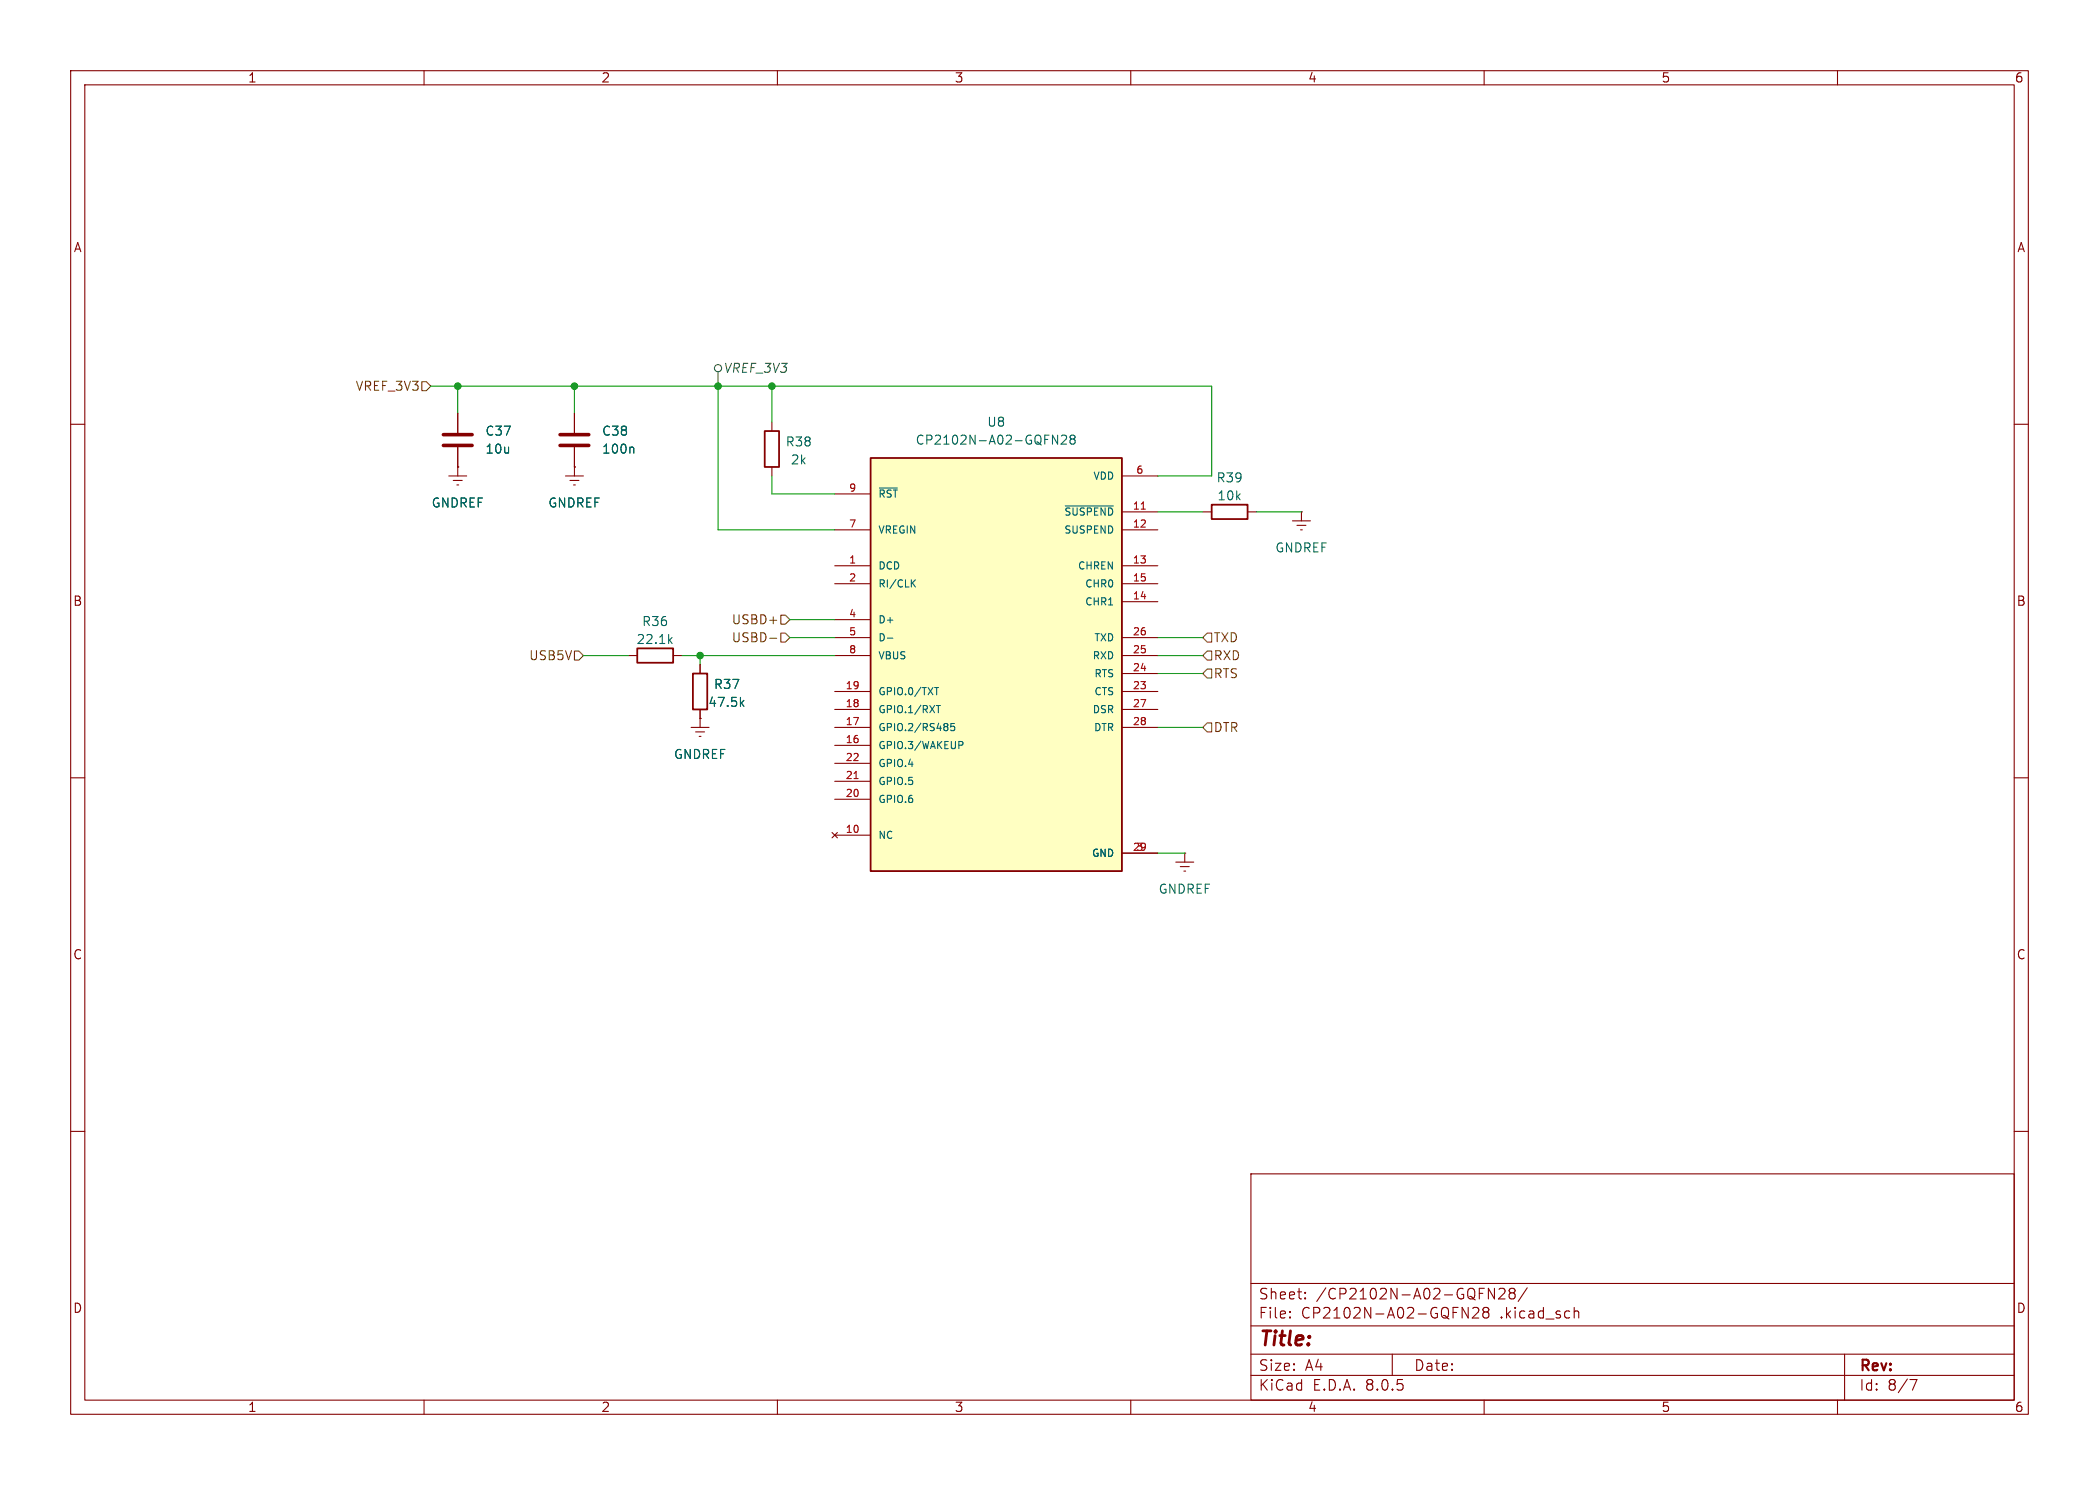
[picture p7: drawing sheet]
<svg xmlns="http://www.w3.org/2000/svg" width="297mm" height="210mm" viewBox="0 0 297 210" stroke-linecap="round" stroke-linejoin="round" font-family="sans-serif">
<g fill="none" stroke="#840000" stroke-width=".15">
<path d="M10 10h277v190h-277zM12 12h273v186h-273zM60 10v2M110 10v2M160 10v2M210 10v2M260 10v2M10 60h2M285 60h2M182.9 73.7h2.5M183.5 74.3h1.3M184 74.9h.3"/>
<path d="M184.1 72.4h.1M184.1 72.4v1.3M10 110h2M285 110h2M10 160h2M285 160h2M177 166h108v32h-108zM60 198v2M110 198v2M160 198v2M177 194.5h108M177 191.5h108"/>
<path d="M177 187.5h108M177 181.5h108M182.5 186.3h.1l-.1 .1M182.5 186.3v.1M182.5 185.5v.1M182.5 185.5h.1l-.1 .1M184.7 183.6v.1M184.7 183.6h-.1l.1 .1M184.7 182.8v.1M184.7 182.8h-.1l.1 .1M197 191.5v3M206.9 184.9l.8 1.5v-1.5"/>
<path d="M208.4 185l.2-.1 .5 .1a.41 .41 0 0 1 .1 .5l-.9 .9h.9M210 198v2M210.1 185.5h-.1a.31 .31 0 0 1-.2-.4 .31 .31 0 0 1 .3-.2l.4 .1a.31 .31 0 0 1 .2 .3 .31 .31 0 0 1-.3 .2M210.1 185.5l-.3 .3 .1 .5 .2 .1h.3l.3-.3-.1-.4-.2-.2M210.1 185.5h.3M210.6 182.2l.9 1.5v-1.5M212.1 182.3l.2-.1 .5 .1a.41 .41 0 0 1 .1 .5l-.9 .9h1M213.8 182.8h-.1a.31 .31 0 0 1-.2-.4 .31 .31 0 0 1 .3-.2l.4 .1a.31 .31 0 0 1 .2 .3 .31 .31 0 0 1-.3 .2M213.8 182.8l-.3 .3 .1 .5 .2 .1 .4-.1 .2-.2-.1-.4-.2-.2M213.8 182.8h.3M216.1 182.1l-1.3 2M222.7 185.5a.37 .37 0 0 1 .7 .1v.8"/>
<path d="M260 198v2M261 191.5v6.5M270.2 195.1h1l-.6 1.5"/>
</g>
<path d="M123.2 64.8h35.5v58.4h-35.5z" fill="#ffffc2"/>
<path d="M108.2 61h2v5h-2zM123.2 64.8h35.5v58.4h-35.5zM171.4 71.4h5.1v2h-5.1zM90.2 91.7h5v2h-5zM98 95.3h2.1v5h-2.1z" fill="none" stroke="#840000" stroke-width=".25"/>
<g fill="none" stroke="#840000" stroke-width=".15">
<path d="M64.8 58.4v2.8M81.3 58.4v2.8M109.2 59.7v1.3M63.5 67.3h2.5M64.1 67.9h1.3M64.6 68.6h.3M64.8 66h.1M64.8 63.2v4.1M80 67.3h2.5M80.6 67.9h1.3M81.2 68.6h.2M81.3 66h.1"/>
<path d="M81.3 63.2v4.1M109.2 66v1.3M118.1 74.9h5.1M118.1 69.9h5.1M158.7 72.4h5.1M158.7 74.9h5.1M158.7 67.3h5.1M170.2 72.4h1.2M176.5 72.4h1.3M88.9 92.7h1.3M95.2 92.7h1.3M99.1 94v1.3"/>
<path d="M118.1 80h5.1M118.1 82.6h5.1M118.1 97.8h5.1M118.1 92.7h5.1M118.1 90.2h5.1M118.1 87.6h5.1M158.7 80h5.1M158.7 85.1h5.1M158.7 82.6h5.1M158.7 97.8h5.1M158.7 95.3h5.1M158.7 92.7h5.1"/>
<path d="M158.7 90.2h5.1M97.8 102.9h2.5M98.4 103.5h1.3M98.9 104.1h.3M99.1 101.6h.1M99.1 100.3v2.6M117.7 117.7l.8 .8M118.1 118.1h5.1M118.1 105.4h5.1M118.1 102.9h5.1M118.1 100.3h5.1M118.1 113h5.1"/>
<path d="M118.1 110.5h5.1M118.1 108h5.1M118.5 117.7l-.8 .8M158.7 102.9h5.1M158.7 100.3h5.1M158.7 120.7h5.1M166.4 121.9h2.5M167 122.6h1.3M167.5 123.2h.3M167.6 120.7h.1M167.6 120.7v1.2"/>
</g>
<g fill="none" stroke="#006464" stroke-width=".15">
<path d="M89.5 63.2l.2 .2v.7M124.4 69h2.6M148.9 61.5l.7 1.3v-1.3M150.2 61.7l.2-.2h.3l.2 .2v.2v.2l-.8 .7h.8M150.7 71.6h6.8M151.6 62.1l-.2-.3 .2-.3h.3l.2 .3-.2 .3M151.6 62.1l-.2 .2 .1 .4 .1 .1 .4-.1 .1-.1v-.4l-.2-.1M151.6 62.1h.3M94.7 90.5l.4 .5M95.1 90.2l-.5 .4M104.9 99.4l.4 .5M105.3 99l-.5 .5"/>
<path d="M125.6 90.2h.7M129.1 82.4l.4 .6M129.5 82l-.5 .6M132.2 97.2h.6M132.5 99.8h.6M132.5 97.2v1.1M132.8 99.8v1M134.1 102.4v.3M134.1 102.8v.4M135 102.3h-.4l-.1 .5 .2-.1 .3 .1 .1 .1-.1 .3-.1 .1-.4-.1M135.7 104.9h.4l.2 .1-.1 .3-.5 .1"/>
</g>
<path d="M161.5 72h.6M120.8 110.1h.6" fill="none" stroke="#a90000" stroke-width=".15"/>
<path d="M62.7 63h4.1M62.7 61.5h4.1M79.2 63h4.1M79.2 61.5h4.1" fill="none" stroke="#840000" stroke-width=".51"/>
<g fill="none" stroke="#484848" stroke-width=".15">
<path d="M101.6 52.6v2"/>
<circle cx="101.6" cy="52.1" r=".51"/>
</g>
<path d="M59.7 54h.6l.7 .6-.7 .6h-.6zM81.3 92.1h.6l.6 .6-.6 .6h-.6zM108.9 90.3h1M110.5 89.5h.6l.7 .7-.7 .6h-.6zM110.5 87h.6l.7 .6-.7 .7h-.6zM170.8 92.1h.6v1.2h-.6l-.6-.6zM170.8 89.5h.6v1.3h-.6l-.6-.6zM170.8 94.6h.6v1.3h-.6l-.6-.6zM170.8 102.2h.6v1.3h-.6l-.6-.6z" fill="none" stroke="#725600" stroke-width=".15"/>
<g fill="none" stroke="#009600" stroke-width=".15">
<path d="M61 54.6h110.4v12.7h-7.6M64.8 54.6v3.8M81.3 54.6v3.8M101.6 54.6v20.3h16.5M109.2 54.6v5.1M109.2 67.3v2.6h8.9M163.8 72.4h6.4M177.8 72.4h6.3M82.5 92.7h6.4M96.5 92.7h21.6M99.1 92.7v1.3M111.8 87.6h6.3"/>
<path d="M111.8 90.2h6.3M163.8 92.7h6.4M163.8 90.2h6.4M163.8 95.3h6.4M163.8 102.9h6.4M163.8 120.7h3.8"/>
</g>
<g fill="#009600" stroke="#009600" stroke-width=".15">
<circle cx="99.1" cy="92.7" r=".46"/>
<circle cx="109.2" cy="54.6" r=".46"/>
<circle cx="64.8" cy="54.6" r=".46"/>
<circle cx="81.3" cy="54.6" r=".46"/>
<circle cx="101.6" cy="54.6" r=".46"/>
</g>
<text font-size="2.8" fill="#840000" x="178" y="190.9">Title:</text>
<g font-size="2.1" fill="#840000">
<text x="178" y="184">Sheet:</text>
<text x="186.2" y="184">/CP2102N-A02-GQFN28/</text>
<text x="178" y="186.7">File:</text>
<text x="184.1" y="186.7">CP2102N-A02-GQFN28</text>
<text x="212.3" y="186.7">.kicad_sch</text>
<text x="178" y="196.9">KiCad</text>
<text x="178" y="194.1">Size:</text>
<text x="184.7" y="194.1">A4</text>
<text x="185.7" y="196.9">E.D.A.</text>
<text x="193.3" y="196.9">8.0.5</text>
<text x="200" y="194.1">Date:</text>
<text x="263" y="194.3">Rev:</text>
<text x="263" y="196.9">Id:</text>
<text x="267.1" y="196.9">8/7</text>
</g>
<g font-size="1.8" fill="#840000">
<text x="35" y="11.9">1</text>
<text x="85" y="11.9">2</text>
<text x="135" y="11.9">3</text>
<text x="185" y="11.9">4</text>
<text x="235" y="11.9">5</text>
<text x="285" y="11.9">6</text>
<text x="10.3" y="35.9">A</text>
<text x="285.3" y="35.9">A</text>
<text x="10.3" y="85.9">B</text>
<text x="285.3" y="85.9">B</text>
<text x="10.3" y="135.9">C</text>
<text x="285.3" y="135.9">C</text>
<text x="10.3" y="185.9">D</text>
<text x="285.3" y="185.9">D</text>
<text x="35" y="199.9">1</text>
<text x="85" y="199.9">2</text>
<text x="135" y="199.9">3</text>
<text x="185" y="199.9">4</text>
<text x="235" y="199.9">5</text>
<text x="285" y="199.9">6</text>
</g>
<text font-size="1.8" fill="#484848" x="102.3" y="52.9">VREF_3V3</text>
<g font-size="1.8" fill="#725600">
<text x="50.2" y="55.5">VREF_3V3</text>
<text x="103.4" y="88.5">USBD+</text>
<text x="74.8" y="93.6">USB5V</text>
<text x="103.4" y="91">USBD-</text>
<text x="171.6" y="93.6">RXD</text>
<text x="171.6" y="91">TXD</text>
<text x="171.6" y="96.1">RTS</text>
<text x="171.6" y="103.7">DTR</text>
</g>
<g font-size="1.8" fill="#006464">
<text x="68.6" y="61.8">C37</text>
<text x="68.6" y="64.4">10u</text>
<text x="85.1" y="64.4">100n</text>
<text x="85.1" y="61.8">C38</text>
<text x="111.1" y="63.3">R38</text>
<text x="111.8" y="65.9">2k</text>
<text x="129.5" y="63.1">CP2102N-A02-GQFN28</text>
<text x="139.6" y="60.6">U8</text>
<text x="61" y="72">GNDREF</text>
<text x="77.5" y="72">GNDREF</text>
<text x="172" y="68.4">R39</text>
<text x="172.2" y="71">10k</text>
<text x="180.4" y="78.3">GNDREF</text>
<text x="90.8" y="88.7">R36</text>
<text x="90" y="91.3">22.1k</text>
<text x="100.1" y="100.2">47.5k</text>
<text x="100.9" y="97.6">R37</text>
<text x="95.3" y="107.5">GNDREF</text>
<text x="163.8" y="126.6">GNDREF</text>
</g>
<g font-size="1.4" fill="#a90000">
<text x="120" y="69.6">9</text>
<text x="160.7" y="67.1">6</text>
<text x="120" y="74.7">7</text>
<text x="160.2" y="72.1">11</text>
<text x="160.2" y="74.7">12</text>
<text x="120" y="79.8">1</text>
<text x="120" y="82.3">2</text>
<text x="160.2" y="79.8">13</text>
<text x="160.2" y="82.3">15</text>
<text x="120" y="87.4">4</text>
<text x="120" y="89.9">5</text>
<text x="160.2" y="84.8">14</text>
<text x="160.2" y="89.9">26</text>
<text x="120" y="92.5">8</text>
<text x="160.2" y="95">24</text>
<text x="160.2" y="92.5">25</text>
<text x="119.6" y="100.1">18</text>
<text x="119.6" y="97.5">19</text>
<text x="160.2" y="97.5">23</text>
<text x="160.2" y="100.1">27</text>
<text x="119.6" y="105.2">16</text>
<text x="119.6" y="102.6">17</text>
<text x="119.6" y="107.7">22</text>
<text x="160.2" y="102.6">28</text>
<text x="119.6" y="112.8">20</text>
<text x="119.6" y="110.2">21</text>
<text x="119.6" y="117.9">10</text>
<text x="160.2" y="120.4">29</text>
<text x="160.7" y="120.4">3</text>
</g>
<g font-size="1.4" fill="#006464">
<text x="124.2" y="70.6">~{RST}</text>
<text x="154.6" y="68">VDD</text>
<text x="124.2" y="75.7">VREGIN</text>
<text x="150.5" y="73.1">~{SUSPEND}</text>
<text x="150.5" y="75.7">SUSPEND</text>
<text x="124.2" y="80.7">DCD</text>
<text x="124.2" y="83.3">RI/CLK</text>
<text x="152.4" y="80.7">CHREN</text>
<text x="153.4" y="83.3">CHR0</text>
<text x="124.2" y="88.4">D+</text>
<text x="153.4" y="85.8">CHR1</text>
<text x="124.2" y="90.9">D-</text>
<text x="124.2" y="93.4">VBUS</text>
<text x="154.5" y="93.4">RXD</text>
<text x="154.7" y="96">RTS</text>
<text x="154.7" y="90.9">TXD</text>
<text x="124.2" y="101.1">GPIO.1/RXT</text>
<text x="124.2" y="98.5">GPIO.0/TXT</text>
<text x="154.5" y="101.1">DSR</text>
<text x="154.7" y="98.5">CTS</text>
<text x="124.2" y="106.1">GPIO.3/WAKEUP</text>
<text x="124.2" y="103.6">GPIO.2/RS485</text>
<text x="154.7" y="103.6">DTR</text>
<text x="124.2" y="113.8">GPIO.6</text>
<text x="124.2" y="111.2">GPIO.5</text>
<text x="124.2" y="108.7">GPIO.4</text>
<text x="124.2" y="118.8">NC</text>
<text x="154.4" y="121.4">GND</text>
</g>
</svg>
